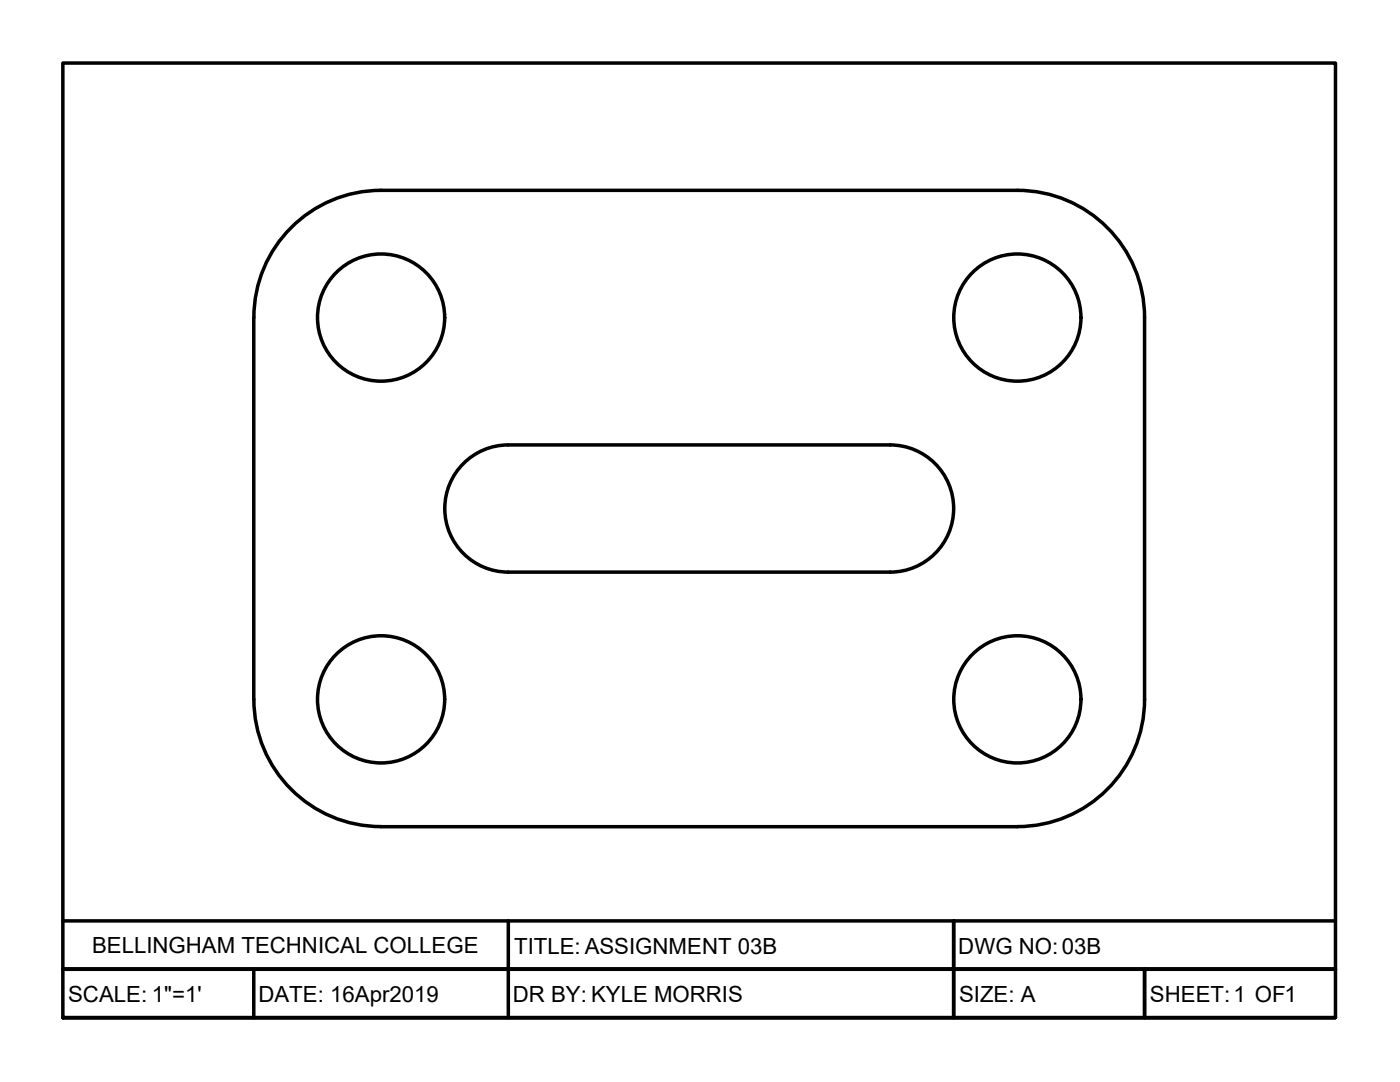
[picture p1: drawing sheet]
<svg xmlns="http://www.w3.org/2000/svg" width="279mm" height="216mm" viewBox="0 0 279 216" stroke-linecap="round" stroke-linejoin="round" font-family="sans-serif">
<!-- layer: TitleBox -->
<path d="M12.5 183.8h254M50.6 193.4v9.7M101.4 183.8v19.3M190.3 183.8v19.3zM228.4 193.4v9.7M266.5 193.4h-254h254M12.5 203.1v-190.5h254v190.5h-254h254" fill="none" stroke="#000" stroke-width=".7"/>
<!-- layer: Object -->
<g fill="none" stroke="#000" stroke-width=".7">
<path d="M58.1 45.4a25.3 25.3 0 0 1 17.9-7.4h127a25.4 25.4 0 0 1 25.4 25.4v76.1a25.4 25.4 0 0 1-25.4 25.4h-126.9a25.4 25.4 0 0 1-25.5-25.3l.1-76.2a25.3 25.3 0 0 1 7.4-18zM92 93a12.7 12.7 0 0 1 9.4-4.2h76.2a12.7 12.7 0 0 1 12.7 12.7 12.7 12.7 0 0 1-12.7 12.7h-76.1a12.7 12.7 0 0 1-11.6-7.6 12.7 12.7 0 0 1 2.1-13.6z"/>
<circle cx="76.1" cy="63.4" r="12.7"/>
<circle cx="203" cy="63.4" r="12.7"/>
<circle cx="76.1" cy="139.5" r="12.7"/>
<circle cx="203" cy="139.5" r="12.7"/>
</g>
<g font-size="4.4">
<text x="18.4" y="190.2">BELLINGHAM TECHNICAL COLLEGE</text>
<text x="102.6" y="190.4">TITLE: ASSIGNMENT 03B</text>
<text x="191.3" y="190.3">DWG NO:03B</text>
<text x="13.6" y="200">SCALE: 1&quot;=1'</text>
<text x="51.6" y="200">DATE: 16Apr2019</text>
<text x="102.4" y="200">DR BY: KYLE MORRIS</text>
<text x="191.4" y="200">SIZE: A</text>
<text x="229.5" y="200">SHEET:1 OF1</text>
</g>
</svg>
